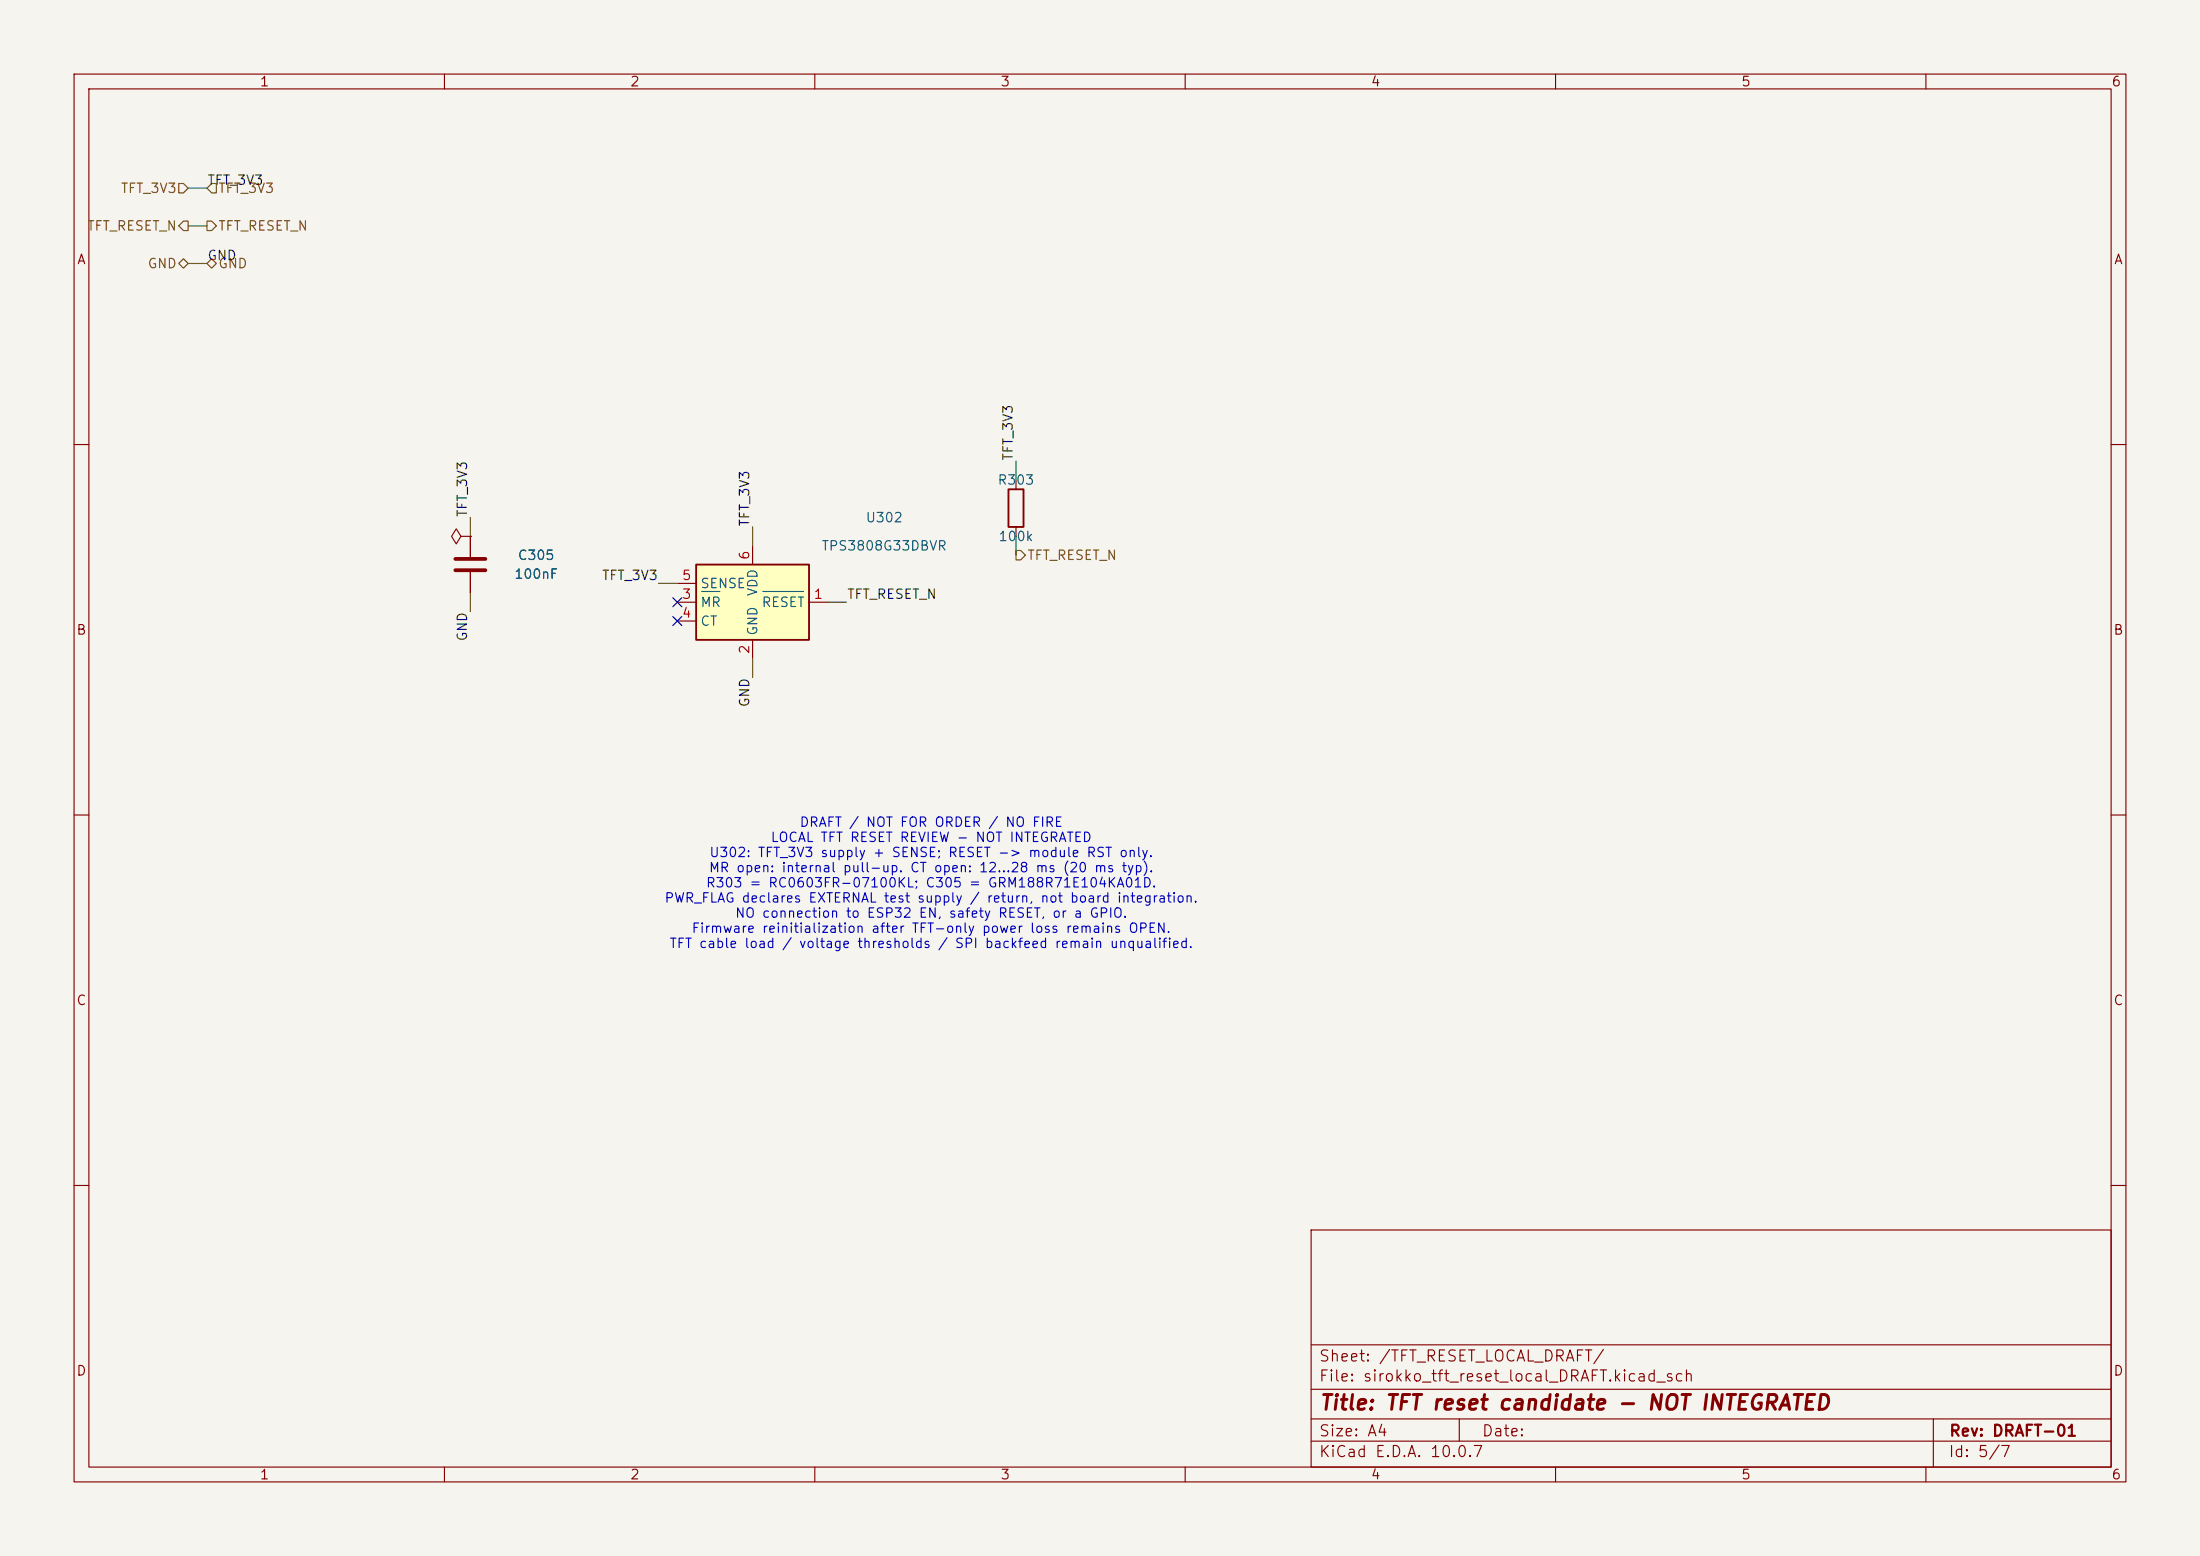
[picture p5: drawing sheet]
<svg xmlns="http://www.w3.org/2000/svg" width="297mm" height="210mm" viewBox="0 0 297 210" stroke-linecap="round" stroke-linejoin="round" font-family="sans-serif">
<path d="M0 0h297v210h-297z" fill="#f5f4ef" stroke="#f5f4ef" stroke-width=".14"/>
<g fill="none" stroke="#840000" stroke-width=".15">
<path d="M10 10h277v190h-277zM12 12h273v186h-273zM60 10v2M110 10v2M160 10v2M210 10v2M260 10v2M10 60h2M63.5 72.4v2.8M63.5 77.2v2.8M137.2 64.8v1.2M137.2 71.1v1.3"/>
<path d="M285 60h2M10 110h2M285 110h2M10 160h2M177 166h108v32h-108zM285 160h2M60 198v2M110 198v2M160 198v2M177 194.5h108M177 191.5h108M177 187.5h108"/>
<path d="M177 181.5h108M197 191.5v3M210 198v2M260 198v2M261 191.5v6.5"/>
</g>
<path d="M61.5 75.4h4M61.5 77h4" fill="none" stroke="#840000" stroke-width=".51"/>
<path d="M136.1 66h2.1v5.1h-2.1z" fill="none" stroke="#840000" stroke-width=".25"/>
<path d="M94 76.2h15.2v10.2h-15.2z" fill="#ffffc2"/>
<path d="M94 76.2h15.2v10.2h-15.2z" fill="none" stroke="#840000" stroke-width=".25"/>
<path d="M62.2 72.4l-.6-1-.6 1 .6 1 .6-1h1.3M63.5 72.4h.1M63.5 72.4v2.8M63.5 77.2v2.8M91.4 78.7h2.6M101.6 73.7v2.5M91.4 81.3h2.6M91.4 83.8h2.6M101.6 86.4v2.5M109.2 81.3h2.6" fill="none" stroke="#840000" stroke-width=".15"/>
<path d="M94.7 79.8h2.5M103 79.8h5.5" fill="none" stroke="#006464" stroke-width=".15"/>
<path d="M24.1 35.6l.7-.7 .6 .7-.6 .6zM24.1 24.8h.7l.6 .6-.6 .6h-.7zM24.8 29.8h.6v1.3h-.6l-.7-.6zM27.9 35.6l.7-.7 .6 .7-.6 .6zM27.9 25.4l.7-.6h.6v1.2h-.6zM27.9 29.8h.7l.6 .7-.6 .6h-.7zM137.2 74.3h.6l.6 .6-.6 .7h-.6z" fill="none" stroke="#725600" stroke-width=".15"/>
<path d="M25.4 35.6h2.5M25.4 30.5h2.5M25.4 25.4h2.5M63.5 69.9v2.5M88.9 78.7h2.5M101.6 71.1v2.6M137.2 62.2v2.6M137.2 72.4v2.5M63.5 80v2.6M101.6 88.9v2.5M111.8 81.3h2.5" fill="none" stroke="#009600" stroke-width=".15"/>
<path d="M90.8 83.2l1.2 1.2M90.8 80.7l1.2 1.2M92 83.2l-1.2 1.2M92 80.7l-1.2 1.2" fill="none" stroke="#000084" stroke-width=".15"/>
<text font-size="2" fill="#840000" x="178" y="190.8">Title: TFT reset candidate - NOT INTEGRATED</text>
<g font-size="1.5" fill="#840000">
<text x="178" y="184.1">Sheet: /TFT_RESET_LOCAL_DRAFT/</text>
<text x="178" y="186.8">File: sirokko_tft_reset_local_DRAFT.kicad_sch</text>
<text x="178" y="197">KiCad E.D.A. 10.0.7</text>
<text x="178" y="194.2">Size: A4</text>
<text x="200" y="194.2">Date:</text>
<text x="263" y="197">Id: 5/7</text>
<text x="263" y="194.2">Rev: DRAFT-01</text>
</g>
<g font-size="1.3" fill="#840000">
<text x="35" y="12">1</text>
<text x="85" y="12">2</text>
<text x="135" y="12">3</text>
<text x="185" y="12">4</text>
<text x="235" y="12">5</text>
<text x="285" y="12">6</text>
<text x="10.3" y="36">A</text>
<text x="285.3" y="36">A</text>
<text x="10.2" y="86">B</text>
<text x="285.2" y="86">B</text>
<text x="10.2" y="136">C</text>
<text x="285.2" y="136">C</text>
<text x="10.2" y="186">D</text>
<text x="285.2" y="186">D</text>
<text x="35" y="200">1</text>
<text x="85" y="200">2</text>
<text x="135" y="200">3</text>
<text x="185" y="200">4</text>
<text x="235" y="200">5</text>
<text x="285" y="200">6</text>
</g>
<g font-size="1.3" fill="#725600">
<text x="16.2" y="26.4">TFT_3V3</text>
<text x="29.4" y="26.4">TFT_3V3</text>
<text x="11.7" y="31.4">TFT_RESET_N</text>
<text x="29.4" y="31.4">TFT_RESET_N</text>
<text x="19.8" y="36.5">GND</text>
<text x="29.4" y="36.5">GND</text>
<text x="138.6" y="75.9">TFT_RESET_N</text>
</g>
<g font-size="1.3" fill="#0f0f0f">
<text x="27.9" y="25.3">TFT_3V3</text>
<text x="27.9" y="35.4">GND</text>
<text x="137" y="62.3" transform="rotate(-90 137 62.3)">TFT_3V3</text>
<text x="63.4" y="69.9" transform="rotate(-90 63.4 69.9)">TFT_3V3</text>
<text x="101.5" y="71.1" transform="rotate(-90 101.5 71.1)">TFT_3V3</text>
<text x="81.2" y="78.6">TFT_3V3</text>
<text x="114.3" y="81.2">TFT_RESET_N</text>
<text x="63.4" y="86.6" transform="rotate(-90 63.4 86.6)">GND</text>
<text x="101.5" y="95.5" transform="rotate(-90 101.5 95.5)">GND</text>
</g>
<g font-size="1.3" fill="#006464">
<text x="134.6" y="65.7">R303</text>
<text x="116.8" y="70.8">U302</text>
<text x="69.8" y="75.9">C305</text>
<text x="110.8" y="74.6">TPS3808G33DBVR</text>
<text x="134.7" y="73.4">100k</text>
<text x="69.3" y="78.4">100nF</text>
<text x="94.5" y="82.2">MR</text>
<text x="94.5" y="79.7">SENSE</text>
<text x="102.6" y="80.6" transform="rotate(-90 102.6 80.6)">VDD</text>
<text x="102.7" y="82.2">RESET</text>
<text x="94.5" y="84.8">CT</text>
<text x="102.6" y="85.9" transform="rotate(-90 102.6 85.9)">GND</text>
</g>
<g font-size="1.3" fill="#a90000">
<text x="101.5" y="75.7" transform="rotate(-90 101.5 75.7)">6</text>
<text x="92" y="81.1">3</text>
<text x="92" y="83.7">4</text>
<text x="92" y="78.6">5</text>
<text x="109.8" y="81.1">1</text>
<text x="101.5" y="88.4" transform="rotate(-90 101.5 88.4)">2</text>
</g>
<g font-size="1.3" fill="#0000c2">
<text x="104" y="114">LOCAL TFT RESET REVIEW - NOT INTEGRATED</text>
<text x="107.9" y="111.9">DRAFT / NOT FOR ORDER / NO FIRE</text>
<text x="95.6" y="118">MR open: internal pull-up. CT open: 12...28 ms (20 ms typ).</text>
<text x="95.7" y="116">U302: TFT_3V3 supply + SENSE; RESET -&gt; module RST only.</text>
<text x="89.6" y="122.1">PWR_FLAG declares EXTERNAL test supply / return, not board integration.</text>
<text x="95.2" y="120.1">R303 = RC0603FR-07100KL; C305 = GRM188R71E104KA01D.</text>
<text x="99.1" y="124.2">NO connection to ESP32 EN, safety RESET, or a GPIO.</text>
<text x="90.3" y="128.3">TFT cable load / voltage thresholds / SPI backfeed remain unqualified.</text>
<text x="93.3" y="126.2">Firmware reinitialization after TFT-only power loss remains OPEN.</text>
</g>
</svg>
